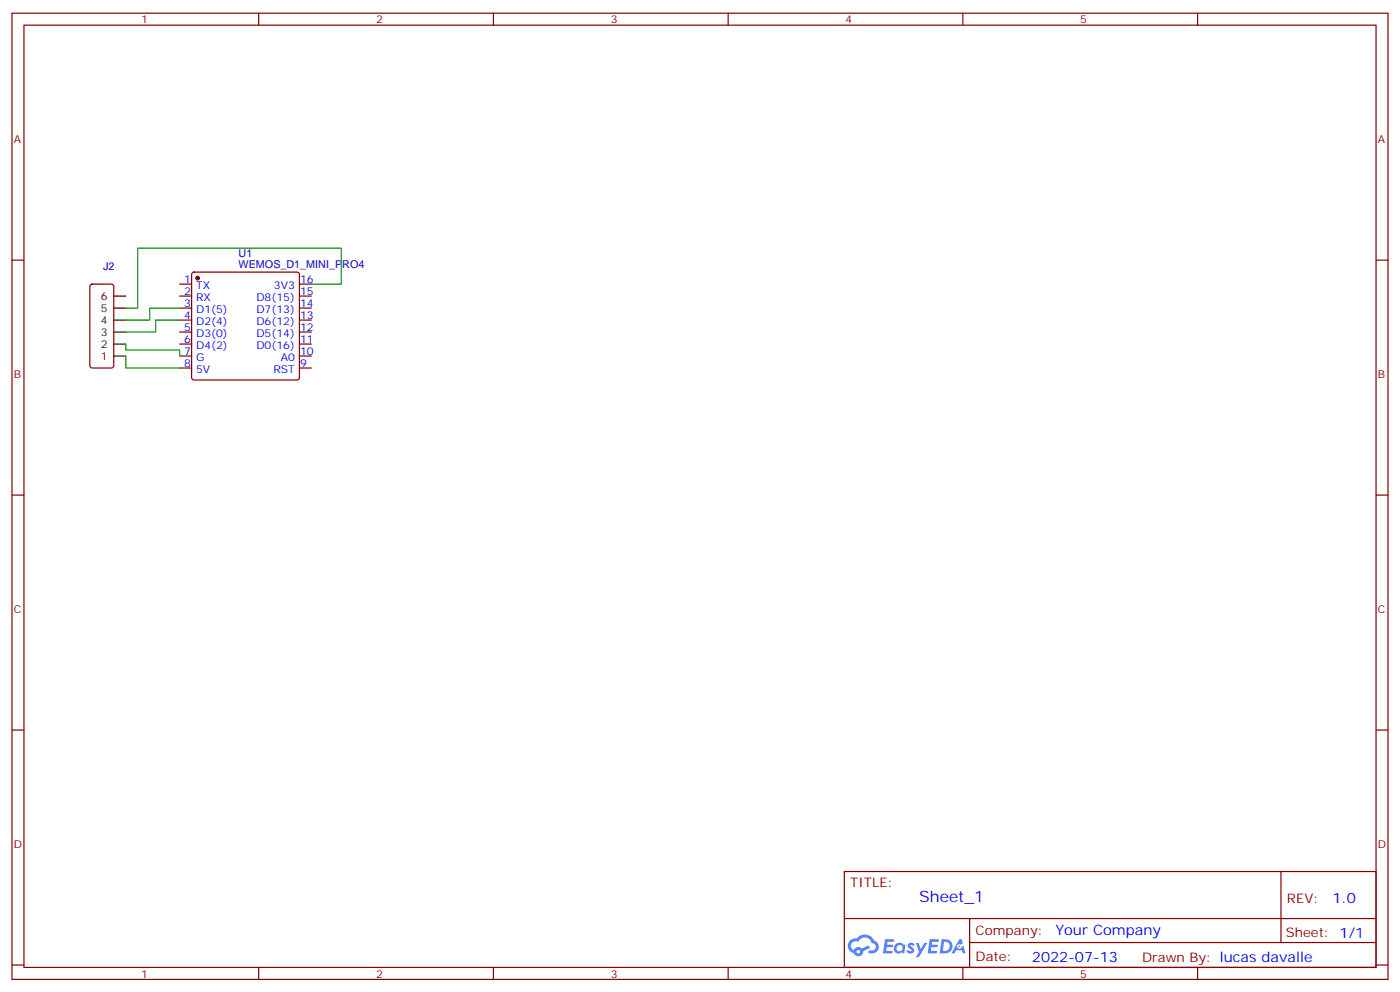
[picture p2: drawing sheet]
<svg xmlns="http://www.w3.org/2000/svg" width="412mm" height="292mm" viewBox="0 0 412 292" stroke-linecap="round" stroke-linejoin="round" font-family="sans-serif">
<g fill="none" stroke="#870000" stroke-width=".35">
<path d="M3.5 3.9h405.4v284.3h-405.4zM7.1 7.4h398.2v277.3h-398.2zM76.2 3.9v3.5M145.3 3.9v3.5M214.5 3.9v3.5M283.6 3.9v3.5M352.8 3.9v3.5M3.5 76.6h3.6M405.3 76.6h3.6M3.5 145.7h3.6M405.3 145.7h3.6M3.5 214.8h3.6"/>
<path d="M405.3 214.8h3.6M248.7 256.5h156.6v28.2h-156.6zM377.3 256.5v20.9M248.7 270.3h156.5M285.6 277.4h119.6M285.6 270.3v14.1M3.5 284h3.6M76.2 284.7v3.5M145.3 284.7v3.5M214.5 284.7v3.5M283.6 284.7v3.5M352.8 284.7v3.5"/>
<path d="M405.3 284h3.6"/>
</g>
<g fill="#5487ff">
<path d="M267.7 277.6a1.22 1.22 0 0 1 1.7 .3l-.4 .6a.47 .47 0 0 0-.3-.4 .47 .47 0 0 0-.5 .2l.1 .2a1.14 1.14 0 0 1 .8 1.8 1.14 1.14 0 0 1-1.9-.1l-.2-.1 .5-.6 .7 .4a.29 .29 0 0 0 .3-.2 .29 .29 0 0 0-.2-.3 1.04 1.04 0 0 1-.6-1.8z"/>
<path d="M260.7 276.4h2.4l.3 .2-.2 .5h-1.8l-.1 .9h1.5l.3 .4-.3 .3h-1.6l-.2 1.1 1.7 .1 .2 .3-.2 .3-2.6 .1z"/>
<path d="M273.8 276.4h2.4l.3 .2-.1 .5h-1.8l-.2 .9h1.6l.3 .4-.4 .3h-1.6l-.1 1.1 1.7 .1 .2 .3-.2 .3h-2.6z"/>
<path d="M282.6 276.4h.7l.3 1.3-.6 .3a.69 .69 0 0 0-1 .2 .69 .69 0 0 0 .4 1 .69 .69 0 0 0 .9-.6l.5-.3 .6 2.2h-.8l-.2-.8h-1.8l-.5 .8h-.8z"/>
<path d="M269.8 277.5h.8l.6 1.8 1.1-1.8h.9l-2.6 4.2h-.8l.9-1.6z"/>
<path d="M277.4 276.4l-.6 4.2h1.3a2.11 2.11 0 0 0 2.5-2.2 2.11 2.11 0 0 0-2.5-2zM278.1 277.1a1.39 1.39 0 0 1 1.7 1.5 1.39 1.39 0 0 1-1.8 1.2h-.3z"/>
<path d="M263.7 278a1.54 1.54 0 0 0-.1 2.2 1.54 1.54 0 0 0 2.2 .1l.6 .3 .3-2.3-.2-.3h-.4a1.49 1.49 0 0 0-2.4 0zM264 279a.94 .94 0 0 1 1.8 0 .94 .94 0 0 1-1.8 0z"/>
<path d="M250.4 276.8a2.18 2.18 0 0 0 1.1 3.7 1.44 1.44 0 0 0 1.6 .9 1.44 1.44 0 0 0 1.2-1.5l2-1-.5-.7-1.9 1a1.47 1.47 0 0 0-2.4 .4 1.39 1.39 0 0 1-.7-1.9 1.39 1.39 0 0 1 2-.5 2.12 2.12 0 0 1 2.2-1.3 2.12 2.12 0 0 1 1.9 1.7 1.14 1.14 0 0 1 1.1 1.4 1.14 1.14 0 0 1-1.7 .7 .43 .43 0 0 0-.5 .4 .43 .43 0 0 0 .4 .5 1.98 1.98 0 0 0 2.5-1.3 1.98 1.98 0 0 0-1.2-2.5 3.1 3.1 0 0 0-5.3-.7l-.9 .1zM252.3 280.1a.55 .55 0 0 1 1.1 0 .55 .55 0 0 1-1.1 0z"/>
<circle cx="282.6" cy="278.5" r=".26"/>
</g>
<path d="M33.5 87.1h3.5M33.5 90.7h3.5M33.5 94.2h3.5M33.5 97.7h3.5M33.5 101.2h3.5M33.5 104.8h3.5" fill="none" stroke="#000" stroke-width=".35"/>
<g fill="none" stroke="#870000" stroke-width=".35">
<path d="M26.7 83.8l.5-.2h5.6l.7 .4v23.6l-.4 .6-5.9 .1-.7-.5v-23.5zM52.9 83.6h3.5M52.9 87.1h3.5M52.9 90.7h3.5M52.9 94.2h3.5M52.9 97.7h3.5M56.7 80.3l.4-.2h30.4l.5 .2 .2 .5v30.3l-.2 .5-.5 .2h-30.4l-.4-.2-.3-.5v-30.3zM88.2 83.6h3.5M88.2 87.1h3.5M88.2 90.7h3.5M88.2 94.2h3.5M88.2 97.7h3.5"/>
<path d="M52.9 101.2h3.5M52.9 104.8h3.5M52.9 108.3h3.5M88.2 101.2h3.5M88.2 104.8h3.5M88.2 108.3h3.5"/>
</g>
<circle cx="58.2" cy="81.8" r=".53" fill="#870000" stroke="#870000" stroke-width=".35"/>
<path d="M52.9 90.7h-8.8v3.5h-7.1M52.9 94.2h-7v3.5h-8.9M91.7 83.6h8.8v-10.6h-59.9v17.7h-3.6M37 104.8v3.5h15.9M37 101.2v1.8h15.9v1.8" fill="none" stroke="#008700" stroke-width=".35"/>
<text font-size="4.6" fill="#00f" x="270.8" y="265.5">Sheet_1</text>
<g font-size="4.2" fill="#00f">
<text x="392.5" y="265.7">1.0</text>
<text x="310.9" y="275.3">Your Company</text>
<text x="304" y="283.1">2022-07-13</text>
</g>
<g font-size="3.9" fill="#800">
<text x="250.5" y="261.1">TITLE:</text>
<text x="379.1" y="265.7">REV:</text>
<text x="287.4" y="275.3">Company:</text>
<text x="378.7" y="275.9">Sheet: 1/1</text>
<text x="287.4" y="282.9">Date:</text>
<text x="336.4" y="283">Drawn By: lucas davalle</text>
</g>
<g font-size="3.2" fill="#800">
<text x="41.6" y="6.9">1</text>
<text x="110.8" y="6.9">2</text>
<text x="179.9" y="6.9">3</text>
<text x="249.1" y="6.9">4</text>
<text x="318.2" y="6.9">5</text>
<text x="4.1" y="42">A</text>
<text x="405.9" y="42">A</text>
<text x="4.1" y="111.1">B</text>
<text x="405.9" y="111.1">B</text>
<text x="4.1" y="180.3">C</text>
<text x="405.9" y="180.3">C</text>
<text x="4.1" y="249.4">D</text>
<text x="405.9" y="249.4">D</text>
<text x="41.6" y="287.7">1</text>
<text x="110.8" y="287.7">2</text>
<text x="179.9" y="287.7">3</text>
<text x="249.1" y="287.7">4</text>
<text x="318.2" y="287.7">5</text>
</g>
<g font-size="3.2" fill="#000080">
<text x="70.3" y="75.7">U1</text>
<text x="30.4" y="79.4">J2</text>
<text x="70.3" y="78.8">WEMOS_D1_MINI_PRO4</text>
</g>
<g font-size="3.2" fill="#00f">
<text x="54.3" y="83.3">1</text>
<text x="88.4" y="83.3">16</text>
<text x="54.3" y="86.8">2</text>
<text x="57.7" y="85">TX</text>
<text x="57.7" y="88.5">RX</text>
<text x="75.5" y="88.5">D8(15)</text>
<text x="80.7" y="85">3V3</text>
<text x="88.4" y="86.8">15</text>
<text x="54.3" y="90.3">3</text>
<text x="54.3" y="93.8">4</text>
<text x="57.7" y="92.1">D1(5)</text>
<text x="57.7" y="95.6">D2(4)</text>
<text x="75.5" y="95.6">D6(12)</text>
<text x="75.5" y="92.1">D7(13)</text>
<text x="88.4" y="93.8">13</text>
<text x="88.4" y="90.3">14</text>
<text x="54.3" y="97.4">5</text>
<text x="54.3" y="100.9">6</text>
<text x="57.7" y="99.1">D3(0)</text>
<text x="75.5" y="99.1">D5(14)</text>
<text x="88.4" y="100.9">11</text>
<text x="88.4" y="97.4">12</text>
<text x="54.3" y="104.4">7</text>
<text x="54.3" y="107.9">8</text>
<text x="57.7" y="102.7">D4(2)</text>
<text x="57.7" y="106.2">G</text>
<text x="75.5" y="102.7">D0(16)</text>
<text x="82.7" y="106.2">A0</text>
<text x="88.4" y="107.9">9</text>
<text x="88.4" y="104.4">10</text>
<text x="57.7" y="109.7">5V</text>
<text x="80.6" y="109.7">RST</text>
</g>
<g font-size="3.2">
<text x="29.7" y="88.2">6</text>
<text x="29.7" y="91.7">5</text>
<text x="29.7" y="95.2">4</text>
<text x="29.7" y="98.8">3</text>
<text x="29.7" y="102.3">2</text>
<text x="29.7" y="105.8">1</text>
</g>
</svg>
